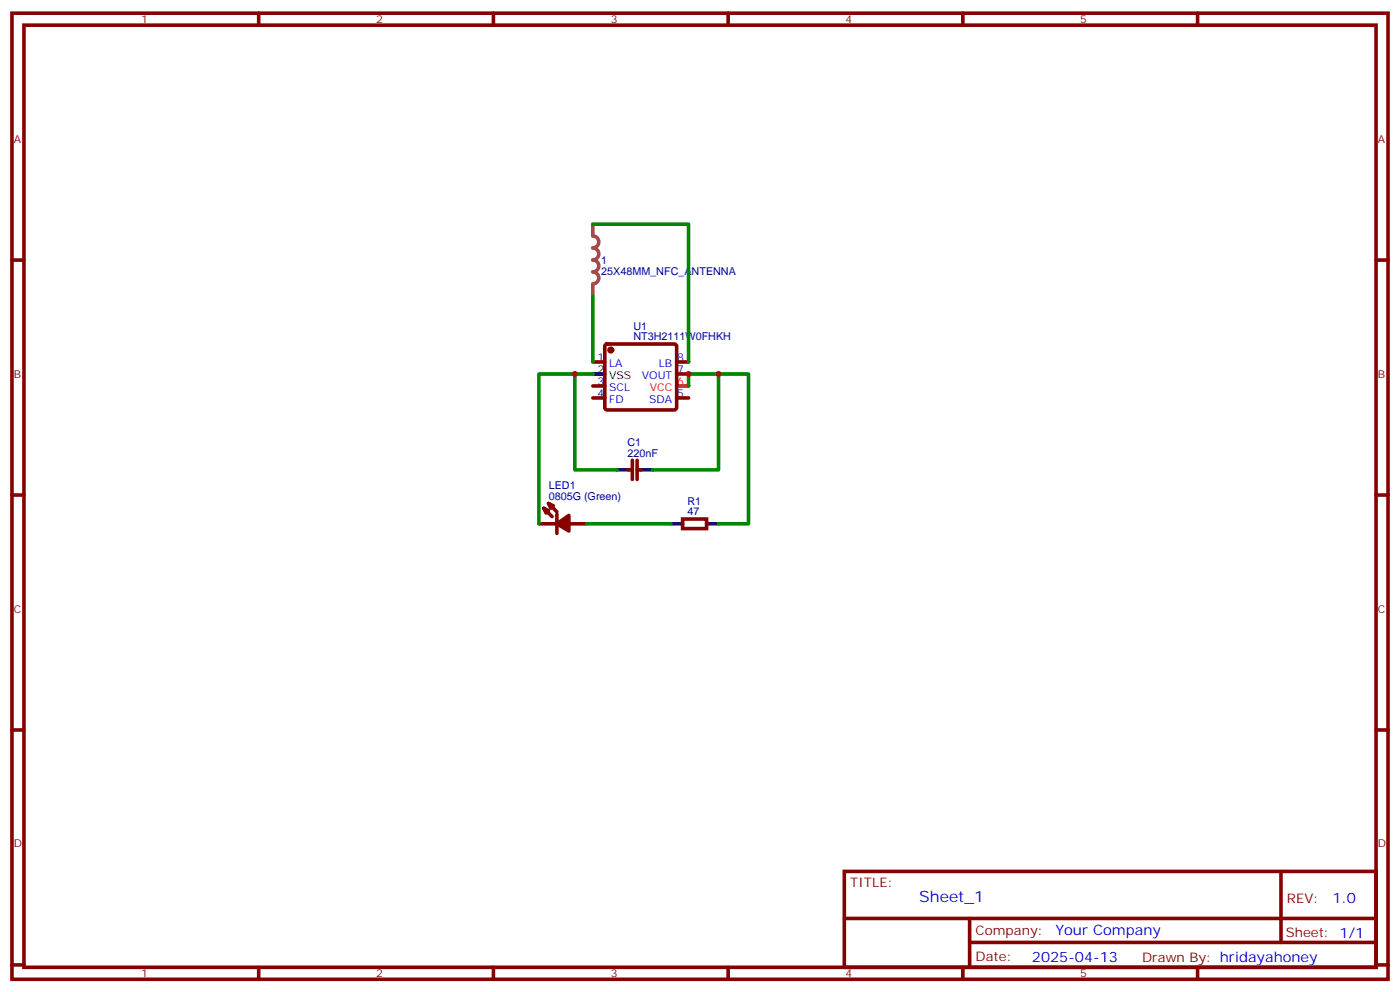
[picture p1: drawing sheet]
<svg xmlns="http://www.w3.org/2000/svg" width="412mm" height="292mm" viewBox="0 0 412 292" stroke-linecap="round" stroke-linejoin="round" font-family="sans-serif">
<g fill="none" stroke="#870000" stroke-width="1.1">
<path d="M3.5 3.9h405.4v284.3h-405.4zM7.1 7.4h398.2v277.3h-398.2zM76.2 3.9v3.5M145.3 3.9v3.5M214.5 3.9v3.5M283.6 3.9v3.5M352.8 3.9v3.5M3.5 76.6h3.6M405.3 76.6h3.6M174.6 106.5h3.6M174.6 117.1h3.6M174.6 113.6h3.6"/>
<path d="M178.4 101.5l.5-.3h19.7l.5 .3 .2 .5v17.9l-.2 .5-.5 .2h-19.7l-.5-.2-.2-.5v-17.9zM199.3 106.5h3.5M199.3 110.1h3.5M199.3 117.1h3.5M185.2 138.3h1.1M186.3 135.5v5.6M187.7 135.5v5.6M187.7 138.3h1M3.5 145.7h3.6M158.7 154.2h5.3M160.2 149.6l2.4 2.4M161.6 148.2l2.4 2.4"/>
<path d="M164 151.3v5.7M167.6 154.2h5.3M201.1 152.8h7v2.8h-7zM405.3 145.7h3.6M3.5 214.8h3.6M405.3 214.8h3.6M248.7 256.5h156.6v28.2h-156.6zM377.3 256.5v20.9M248.7 270.3h156.5M285.6 277.4h119.6M285.6 270.3v14.1M3.5 284h3.6"/>
<path d="M76.2 284.7v3.5M145.3 284.7v3.5M214.5 284.7v3.5M283.6 284.7v3.5M352.8 284.7v3.5M405.3 284h3.6"/>
</g>
<path d="M199.3 113.6h3.5" fill="none" stroke="#f00" stroke-width="1.1"/>
<path d="M174.6 110.1h3.6M181.7 138.3h3.5M188.7 138.3h3.6M197.6 154.2h3.5M208.1 154.2h3.6" fill="none" stroke="#000" stroke-width="1.1"/>
<g fill="#870000" stroke="#870000" stroke-width="1.1">
<path d="M160.2 149.6l1.4 .7-.7 .7z"/>
<path d="M161.6 148.2l1.4 .7-.7 .7z"/>
<path d="M164 154.2l3.6-2.5v4.6z"/>
<circle cx="179.9" cy="103" r=".53"/>
</g>
<path d="M174.6 66v3.4a1.76 1.76 0 0 1 1.8 1.8 1.76 1.76 0 0 1-1.8 1.8 1.76 1.76 0 0 1 1.8 1.7 1.76 1.76 0 0 1-1.8 1.8 1.76 1.76 0 0 1 1.8 1.8 1.76 1.76 0 0 1-1.8 1.7 1.76 1.76 0 0 1 1.8 1.8 1.76 1.76 0 0 1-1.8 1.8M174.6 83.7v3.4" fill="none" stroke="#a64a4a" stroke-width="1.1"/>
<path d="M174.6 66h28.2v40.5M174.6 87.1v19.4M169.3 110.1v28.2h12.4M174.6 110.1h-15.9v44.1M202.8 113.6v-3.5h17.7v44.1h-8.8M211.7 110.1v28.2h-19.4M172.9 154.2h24.7" fill="none" stroke="#008700" stroke-width="1.1"/>
<g fill="#c00">
<circle cx="211.7" cy="110.1" r=".88"/>
<circle cx="169.3" cy="110.1" r=".88"/>
<circle cx="202.8" cy="110.1" r=".88"/>
</g>
<text font-size="4.6" fill="#00f" x="270.8" y="265.5">Sheet_1</text>
<g font-size="4.2" fill="#00f">
<text x="392.5" y="265.7">1.0</text>
<text x="310.9" y="275.3">Your Company</text>
<text x="304" y="283.1">2025-04-13</text>
</g>
<g font-size="3.9" fill="#800">
<text x="250.5" y="261.1">TITLE:</text>
<text x="379.1" y="265.7">REV:</text>
<text x="287.4" y="275.3">Company:</text>
<text x="378.7" y="275.9">Sheet: 1/1</text>
<text x="287.4" y="282.9">Date:</text>
<text x="336.4" y="283">Drawn By: hridayahoney</text>
</g>
<g font-size="3.2" fill="#800">
<text x="41.6" y="6.9">1</text>
<text x="110.8" y="6.9">2</text>
<text x="179.9" y="6.9">3</text>
<text x="249.1" y="6.9">4</text>
<text x="318.2" y="6.9">5</text>
<text x="4.1" y="42">A</text>
<text x="405.9" y="42">A</text>
<text x="4.1" y="111.1">B</text>
<text x="405.9" y="111.1">B</text>
<text x="4.1" y="180.3">C</text>
<text x="405.9" y="180.3">C</text>
<text x="4.1" y="249.4">D</text>
<text x="405.9" y="249.4">D</text>
<text x="41.6" y="287.7">1</text>
<text x="110.8" y="287.7">2</text>
<text x="179.9" y="287.7">3</text>
<text x="249.1" y="287.7">4</text>
<text x="318.2" y="287.7">5</text>
</g>
<g font-size="3.2" fill="#000080">
<text x="177.1" y="77.7">1</text>
<text x="177.1" y="80.9">25X48MM_NFC_ANTENNA</text>
<text x="186.6" y="100.2">NT3H2111W0FHKH</text>
<text x="186.6" y="97">U1</text>
<text x="184.8" y="131.2">C1</text>
<text x="184.8" y="134.4">220nF</text>
<text x="161.6" y="143.9">LED1</text>
<text x="161.6" y="147.1">0805G (Green)</text>
<text x="202.5" y="148.5">R1</text>
<text x="202.5" y="151.7">47</text>
</g>
<g font-size="3.2" fill="#00f">
<text x="176" y="106.2">1</text>
<text x="179.5" y="107.9">LA</text>
<text x="194.1" y="107.9">LB</text>
<text x="199.5" y="106.2">8</text>
<text x="176" y="113.2">3</text>
<text x="189.1" y="111.5">VOUT</text>
<text x="199.5" y="109.7">7</text>
<text x="176" y="116.8">4</text>
<text x="179.5" y="118.5">FD</text>
<text x="179.5" y="115">SCL</text>
<text x="191.2" y="118.5">SDA</text>
<text x="199.5" y="116.8">5</text>
</g>
<g font-size="3.2">
<text x="176" y="109.7">2</text>
<text x="179.5" y="111.5">VSS</text>
</g>
<g font-size="3.2" fill="#f00">
<text x="199.5" y="113.2">6</text>
<text x="191.4" y="115">VCC</text>
</g>
</svg>
